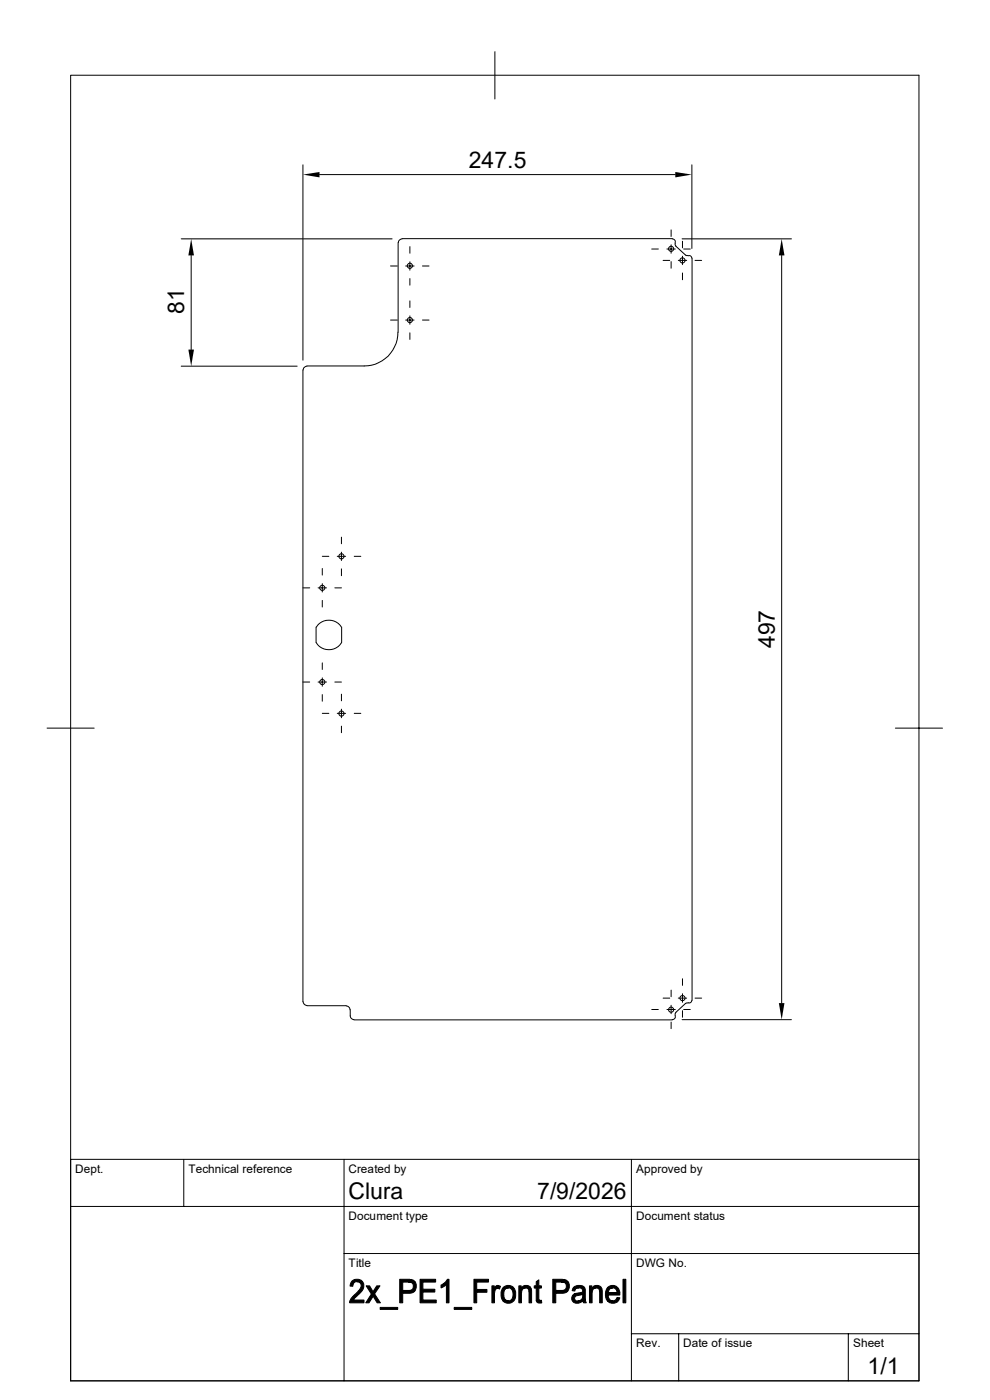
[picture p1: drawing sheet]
<svg xmlns="http://www.w3.org/2000/svg" width="210mm" height="297mm" viewBox="0 0 210 297" stroke-linecap="round" stroke-linejoin="round" font-family="sans-serif">
<g fill="none" stroke="#000" stroke-width=".21">
<path d="M15 16h179.9v276.9h-179.9zM105 11v10M64.3 35v41.4M67.8 37h75.5M146.8 35v17.7M38.4 50.7h44.8M40.6 54.2v20M82.8 56.4h1.5M84.5 51.5l-.1 19a7.1 7.1 0 0 1-7.1 7.1h-12.2M84.5 51.5l.3-.6 .5-.2 57.3-.1 .6 .4v.6M86.1 56.4h1.7M87 52.3v1.4"/>
<path d="M87 55.5v1.8M87 59.1v1.4M89.6 56.4h1.4M138.3 52.8h1.4M140.7 55.2h1.4M141.5 52.8h1.8M142.4 48.8v1.4M142.4 51.9v1.8M142.4 55.5v1.4M143.3 51.6l.1 .6M143.3 52.2l2.2 1.9M143.9 55.2h1.8"/>
<path d="M144.7 50.7h23.2M144.8 51.2v1.4M144.8 54.4v1.7M144.8 57.9v1.5M145 52.8h1.4M145.5 54.1l.5 .1M146 54.3h.5l.3 .5M146.8 54.8v157.4M147.4 55.2h1.4M165.8 54.2v158.6M38.4 77.7h24.6M64.3 78.5v134"/>
<path d="M65.1 77.7l-.5 .2-.3 .6M82.8 67.9h1.5M86.1 67.9h1.7M87 63.8v1.4M87 67v1.8M87 70.6v1.4M89.6 67.9h1.4M68.4 118h1.4M71.5 118h1.8M72.4 114v1.4M72.4 117.1v1.8M75.1 118h1.4"/>
<path d="M64.3 124.7h1.4M67.1 133.1v3.3M67.1 133.1a3.1 3.1 0 0 1 5.3 0M67.1 136.4a3.1 3.1 0 0 0 5.3 0M67.5 124.7h1.8M68.4 120.6v1.4M68.4 123.8v1.8M68.4 127.4v1.4M71 124.7h1.4M72.4 120.7v1.4M72.5 133.1v3.3M10 154.5h10"/>
<path d="M64.3 144.7h1.4M67.5 144.7h1.8M68.4 140.6v1.4M68.4 143.8v1.8M68.4 147.4v1.4M68.4 151.3h1.4M71 144.7h1.4M71.5 151.3h1.8M72.4 147.3v1.4M72.4 150.5v1.8M72.4 154.1v1.3M75.1 151.3h1.4"/>
<path d="M189.9 154.5h10M64.3 212.5l.3 .6 .5 .2M65.1 213.4h8.3M73.4 213.4l.5 .1 .4 .7M74.3 214.2v1.5l.2 .4 .6 .2M75.1 216.4h67.5M138.3 214.2h1.4M140.7 211.8h1.4M141.5 214.2h1.8M142.4 210.1v1.4M142.4 213.3v1.8M142.4 216.8v1.4"/>
<path d="M143.2 215.4v.6l-.6 .3M143.4 214.8l-.1 .6M143.9 211.8h1.8M144.7 216.3h23.2M144.8 207.6v1.4M144.8 210.8v1.8M144.8 214.4v1.4M145 214.2h1.4M145.5 212.9l-2.2 1.9M146 212.8l-.5 .1M146.8 212.2l-.3 .5h-.5M147.4 211.8h1.4"/>
<path d="M15 255.9h179.9M39 246v9.9M73 246v46.9M133.9 246v46.9M194.9 246h-179.9v46.9M73 265.9h121.9M133.9 283h61M144 283v9.9M180 283v9.9"/>
<circle cx="86.9" cy="56.4" r=".55"/>
<circle cx="142.4" cy="52.8" r=".55"/>
<circle cx="144.8" cy="55.3" r=".55"/>
<circle cx="86.9" cy="67.9" r=".55"/>
<circle cx="72.4" cy="118" r=".55"/>
<circle cx="68.4" cy="124.7" r=".55"/>
<circle cx="68.4" cy="144.7" r=".55"/>
<circle cx="72.4" cy="151.4" r=".55"/>
<circle cx="142.4" cy="214.2" r=".55"/>
<circle cx="144.8" cy="211.8" r=".55"/>
</g>
<g fill="#000" stroke="#000" stroke-width=".21">
<path d="M74.6 271.8a1.58 1.58 0 0 1 2.3 .1h-1.5l-.4 .3-.2 .7-.5-.1z" fill-rule="evenodd"/>
<path d="M75.7 271.9h1.2a1.9 1.9 0 0 1-.8 2.7l-1.2 1.2h2.3v.6h-3a4.1 4.1 0 0 1 1.7-2.4 1.31 1.31 0 0 0 .3-2z" fill-rule="evenodd"/>
<path d="M77.7 272.8h.7l2.3 3.6h-.7z" fill-rule="evenodd"/>
<path d="M78.8 274.5l.4 .5-.9 1.4h-.7z" fill-rule="evenodd"/>
<path d="M79.9 272.8h.7l-1.1 1.7-.4-.5z" fill-rule="evenodd"/>
<path d="M80.6 277.4h3.8v.4h-3.8z" fill-rule="evenodd"/>
<path d="M84.8 271.4h2.4l.9 .5-2.7 .1v1.8l2.6 .1-.7 .4-1.9 .1v2h-.6z" fill-rule="evenodd"/>
<path d="M86.6 272l1.5-.1 .2 .6v.6l-.3 .8-2.6-.1h1.2a.9 .9 0 0 0 1.1-.9 .9 .9 0 0 0-1.1-.9z" fill-rule="evenodd"/>
<path d="M89.1 271.4h3.3v.6h-2.7v1.5h2.5v.6h-2.5v1.7h2.8v.6h-3.4z" fill-rule="evenodd"/>
<path d="M93.6 272.6l.3-.1h.8l-1.1 .7z" fill-rule="evenodd"/>
<path d="M94.9 271.4h.3v5h-.5v-3.9h-.8z" fill-rule="evenodd"/>
<path d="M96.4 277.4h3.7v.4h-3.7z" fill-rule="evenodd"/>
<path d="M100.5 271.4h3.1v.6h-2.5v1.6h2.2v.6h-2.2v2.2h-.6z" fill-rule="evenodd"/>
<path d="M104.4 272.8h.5v.5h.6a1.03 1.03 0 0 0-.6 1.2v1.9h-.5z" fill-rule="evenodd"/>
<path d="M105.2 272.9l.3-.2 .7 .2-.2 .6-1.1-.2z" fill-rule="evenodd"/>
<path d="M106.6 273.3l1.3-.1a1.46 1.46 0 0 0-.9 2.2l.4 .5 .5 .1h-1.2a2.56 2.56 0 0 1-.1-2.7z" fill-rule="evenodd"/>
<path d="M106.9 273a1.63 1.63 0 0 1 1.9 0 1.63 1.63 0 0 1 .6 1.9 1.54 1.54 0 0 1-.9 1.5 1.54 1.54 0 0 1-1.8-.4h1.2a1.51 1.51 0 0 0 .6-2.5l-.5-.3h-1.3z" fill-rule="evenodd"/>
<path d="M110.1 272.8h.5v.5h.5l-.3 .3-.1 .4-.1 2.4h-.5z" fill-rule="evenodd"/>
<path d="M110.7 273.2h.8l-.9 .1z" fill-rule="evenodd"/>
<path d="M111 272.8a1.2 1.2 0 0 1 1.3 .1 1.2 1.2 0 0 1 .5 1.3v2.2h-.6v-2.2a.76 .76 0 0 0-.7-1h-.8z" fill-rule="evenodd"/>
<path d="M113.7 271.9l.6-.4v1.3h.6v.5h-.6v2.4l.3 .2h-.9v-2.6h-.4v-.5h.4z" fill-rule="evenodd"/>
<path d="M113.7 275.9l1.2-.1v.6h-.4a.64 .64 0 0 1-.8-.5z" fill-rule="evenodd"/>
<path d="M117.3 271.4h2.4l.8 .5-2.6 .1v1.8l2.6 .1-.7 .4-1.9 .1v2h-.6z" fill-rule="evenodd"/>
<path d="M119 272l1.5-.1 .3 .6v.6l-.3 .8-2.6-.1h1.2a.91 .91 0 0 0 1-.9 .91 .91 0 0 0-1.1-.9z" fill-rule="evenodd"/>
<path d="M121.6 273.2h1.2a.73 .73 0 0 0-.9 .7l-.5-.1z" fill-rule="evenodd"/>
<path d="M121.5 274.8l.3-.3 1.8 .1-.8 .2a.62 .62 0 0 0-.9 .5 .62 .62 0 0 0 .7 .7l.9 .1a1.21 1.21 0 0 1-1.6 .3 1.21 1.21 0 0 1-.4-1.6z" fill-rule="evenodd"/>
<path d="M121.6 273.2a1.69 1.69 0 0 1 2.5 .1l.1 2.7 .2 .4h-.6l-.1-.4-.8-.1 .5-.3 .2-1-1.8-.1 1.1-.2a.54 .54 0 0 0 .7-.5 .54 .54 0 0 0-.6-.6z" fill-rule="evenodd"/>
<path d="M122.6 276h1.1z" fill-rule="evenodd"/>
<path d="M125.1 272.8h.5v.5h.5l-.2 .2-.3 .5v2.4h-.5z" fill-rule="evenodd"/>
<path d="M125.6 273.2h.9l-.9 .1z" fill-rule="evenodd"/>
<path d="M126 272.8a1.2 1.2 0 0 1 1.3 .1 1.2 1.2 0 0 1 .5 1.3v2.2h-.6v-2.2a.76 .76 0 0 0-.7-1h-.9z" fill-rule="evenodd"/>
<path d="M128.8 273.2h1.2l-.2 .1a.99 .99 0 0 0-.8 .9l2.5 .1v.4h-2.5l.3 .9 .7 .4h-1.1a2.63 2.63 0 0 1-.1-2.8z" fill-rule="evenodd"/>
<path d="M129 273a1.53 1.53 0 0 1 1.7-.1 1.53 1.53 0 0 1 .8 1.4l-2.5-.1h1.9l-.2-.6-.3-.3-1.5-.1z" fill-rule="evenodd"/>
<path d="M128.9 276h1.3l.5-.4 .2-.3h.6a1.54 1.54 0 0 1-2.6 .7z" fill-rule="evenodd"/>
<path d="M132.2 271.4h.6v5h-.6z" fill-rule="evenodd"/>
</g>
<path d="M64.3 37l3.5-.5v1.1zM143.3 36.5l3.5 .5-3.5 .6zM40.6 50.7l.5 3.5h-1.1zM165.8 50.7l.6 3.5h-1.2zM40 74.2h1.1l-.5 3.5zM165.2 212.8h1.2l-.6 3.5z" fill="#000"/>
<g font-size="4.9">
<text x="99.4" y="35.6">247.5</text>
<text x="39.1" y="66.5" transform="rotate(-90 39.1 66.5)">81</text>
<text x="164.3" y="137.5" transform="rotate(-90 164.3 137.5)">497</text>
<text x="73.9" y="254.5">Clura</text>
<text x="113.9" y="254.5">7/9/2026</text>
<text x="184.1" y="291.6">1/1</text>
</g>
<g font-size="2.5">
<text x="16" y="248.8">Dept.</text>
<text x="40" y="248.8">Technical reference</text>
<text x="74" y="248.8">Created by</text>
<text x="134.9" y="248.8">Approved by</text>
<text x="74" y="258.7">Document type</text>
<text x="135" y="258.7">Document status</text>
<text x="74" y="268.7">Title</text>
<text x="135" y="268.7">DWG No.</text>
<text x="135" y="285.8">Rev.</text>
<text x="145" y="285.8">Date of issue</text>
<text x="181" y="285.8">Sheet</text>
</g>
</svg>
